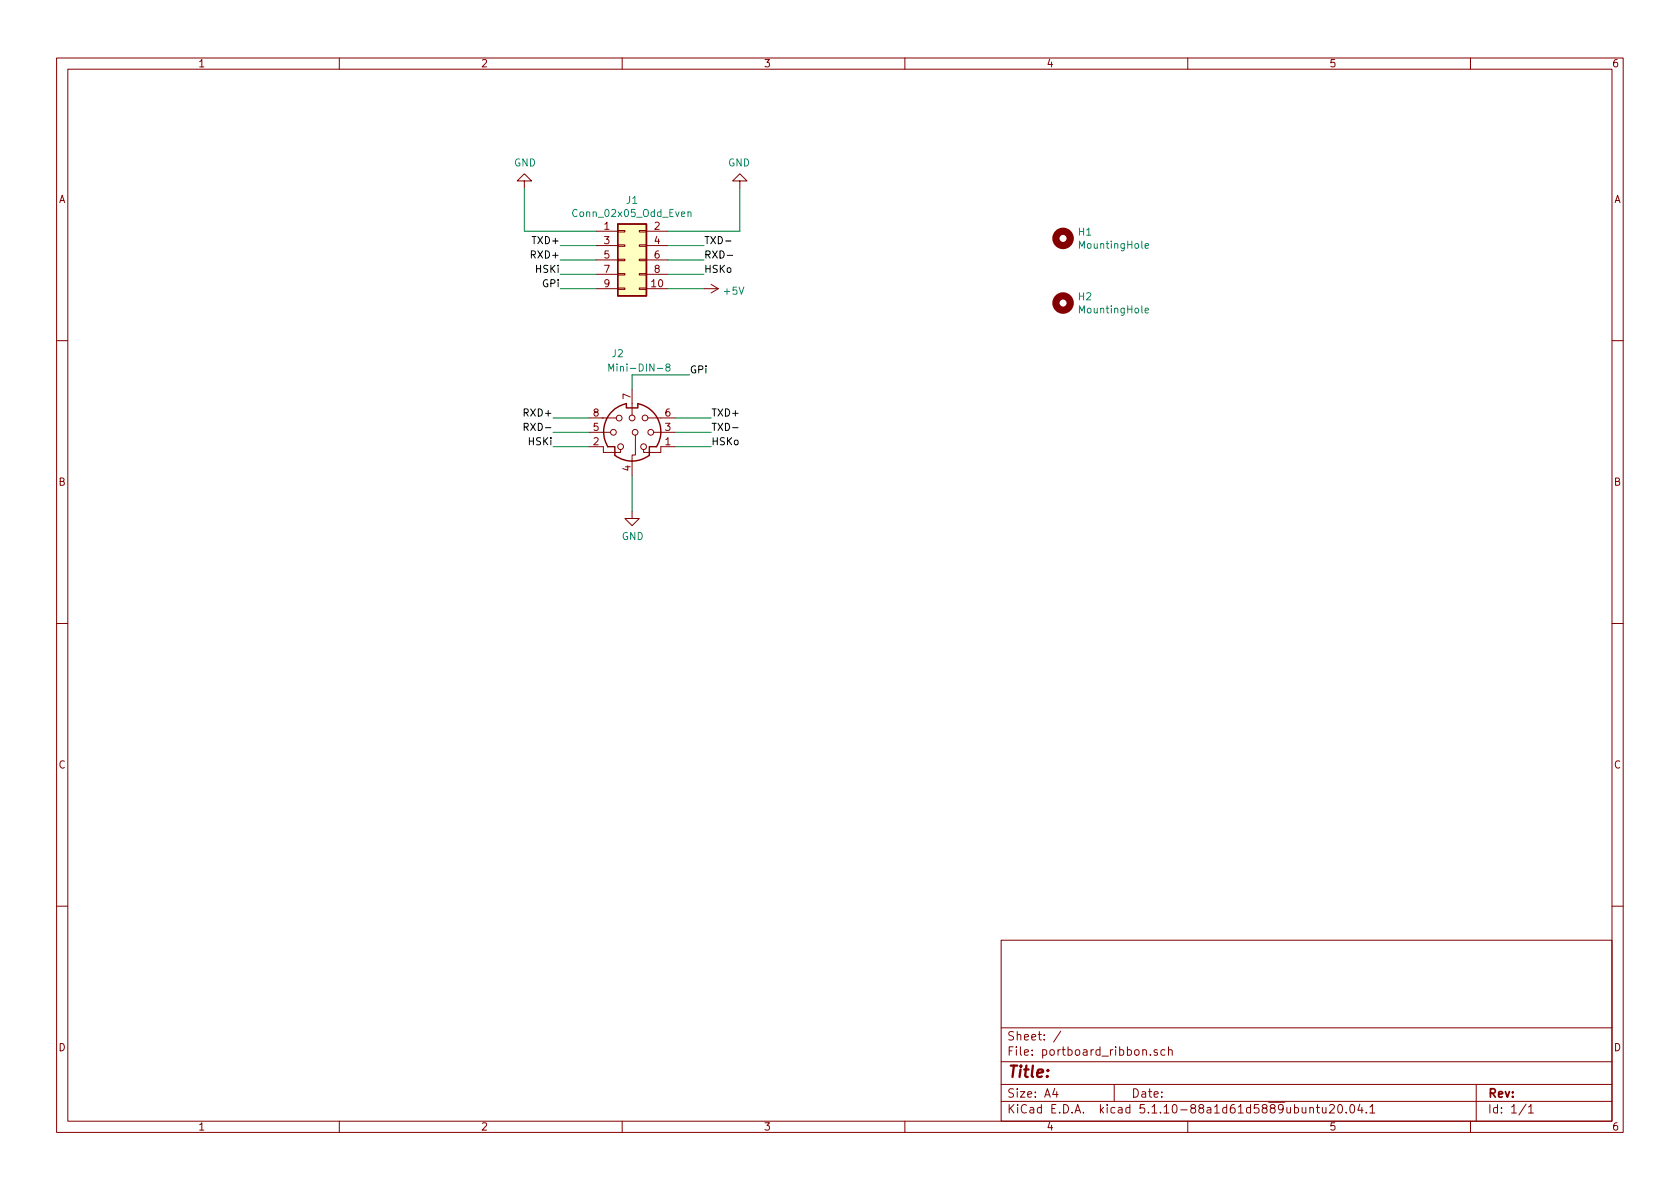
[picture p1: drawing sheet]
EESchema Schematic File Version 4
EELAYER 30 0
EELAYER END
$Descr A4 11693 8268
encoding utf-8
Sheet 1 1
Title ""
Date ""
Rev ""
Comp ""
Comment1 ""
Comment2 ""
Comment3 ""
Comment4 ""
$EndDescr
$Comp
L Connector:Mini-DIN-8 J2
U 1 1
P 4400 3000
F 0 "J2" H 4300 3550 50  0000 C CNN
F 1 "Mini-DIN-8" H 4450 3450 50  0000 C CNN
F 2 "AL_Footprints:MINI_DIN8" V 4390 2990 50  0001 C CNN
F 3 "http://service.powerdynamics.com/ec/Catalog17/Section%2011.pdf" V 4390 2990 50  0001 C CNN
	1    4400 3000
	1    0    0    -1  
$EndComp
$Comp
L power:GND #PWR0101
U 1 1
P 5150 1300
F 0 "#PWR0101" H 5150 1050 50  0001 C CNN
F 1 "GND" H 5155 1127 50  0000 C CNN
F 2 "" H 5150 1300 50  0001 C CNN
F 3 "" H 5150 1300 50  0001 C CNN
	1    5150 1300
	-1   0    0    1   
$EndComp
$Comp
L power:GND #PWR0102
U 1 1
P 4400 3550
F 0 "#PWR0102" H 4400 3300 50  0001 C CNN
F 1 "GND" H 4405 3377 50  0000 C CNN
F 2 "" H 4400 3550 50  0001 C CNN
F 3 "" H 4400 3550 50  0001 C CNN
	1    4400 3550
	1    0    0    -1  
$EndComp
$Comp
L Mechanical:MountingHole H1
U 1 1
P 7400 1650
F 0 "H1" H 7500 1696 50  0000 L CNN
F 1 "MountingHole" H 7500 1605 50  0000 L CNN
F 2 "MountingHole:MountingHole_3.2mm_M3_Pad" H 7400 1650 50  0001 C CNN
F 3 "~" H 7400 1650 50  0001 C CNN
	1    7400 1650
	1    0    0    -1  
$EndComp
$Comp
L Mechanical:MountingHole H2
U 1 1
P 7400 2100
F 0 "H2" H 7500 2146 50  0000 L CNN
F 1 "MountingHole" H 7500 2055 50  0000 L CNN
F 2 "MountingHole:MountingHole_3.2mm_M3_Pad" H 7400 2100 50  0001 C CNN
F 3 "~" H 7400 2100 50  0001 C CNN
	1    7400 2100
	1    0    0    -1  
$EndComp
$Comp
L Connector_Generic:Conn_02x05_Odd_Even J1
U 1 1
P 4350 1800
F 0 "J1" H 4400 2217 50  0000 C CNN
F 1 "Conn_02x05_Odd_Even" H 4400 2126 50  0000 C CNN
F 2 "Connector_PinHeader_2.54mm:PinHeader_2x05_P2.54mm_Vertical" H 4350 1800 50  0001 C CNN
F 3 "~" H 4350 1800 50  0001 C CNN
	1    4350 1800
	1    0    0    -1  
$EndComp
Wire Wire Line
	4400 3550 4400 3300
Wire Wire Line
	5150 1600 4650 1600
Wire Wire Line
	5150 1300 5150 1600
$Comp
L power:GND #PWR0103
U 1 1
P 3650 1300
F 0 "#PWR0103" H 3650 1050 50  0001 C CNN
F 1 "GND" H 3655 1127 50  0000 C CNN
F 2 "" H 3650 1300 50  0001 C CNN
F 3 "" H 3650 1300 50  0001 C CNN
	1    3650 1300
	1    0    0    1   
$EndComp
Wire Wire Line
	3650 1600 4150 1600
Wire Wire Line
	3650 1300 3650 1600
Wire Wire Line
	4150 1700 3900 1700
Wire Wire Line
	4150 1800 3900 1800
Wire Wire Line
	4150 1900 3900 1900
Wire Wire Line
	4150 2000 3900 2000
Wire Wire Line
	4650 1700 4900 1700
Wire Wire Line
	4650 1800 4900 1800
Wire Wire Line
	4650 1900 4900 1900
Wire Wire Line
	4650 2000 4900 2000
Wire Wire Line
	4400 2700 4400 2600
Wire Wire Line
	4400 2600 4800 2600
Wire Wire Line
	4100 2900 3850 2900
Wire Wire Line
	4100 3000 3850 3000
Wire Wire Line
	4100 3100 3850 3100
Wire Wire Line
	4700 2900 4950 2900
Wire Wire Line
	4700 3000 4950 3000
Wire Wire Line
	4700 3100 4950 3100
Text Label 4900 1700 0    50   ~ 0
TXD-
Text Label 4900 1800 0    50   ~ 0
RXD-
Text Label 3900 1700 2    50   ~ 0
TXD+
Text Label 3900 1800 2    50   ~ 0
RXD+
Text Label 3900 1900 2    50   ~ 0
HSKi
Text Label 3900 2000 2    50   ~ 0
GPi
Text Label 4900 1900 0    50   ~ 0
HSKo
$Comp
L power:+5V #PWR0104
U 1 1
P 4900 2000
F 0 "#PWR0104" H 4900 1850 50  0001 C CNN
F 1 "+5V" V 4915 2128 50  0000 L CNN
F 2 "" H 4900 2000 50  0001 C CNN
F 3 "" H 4900 2000 50  0001 C CNN
	1    4900 2000
	0    1    1    0   
$EndComp
Text Label 4950 3000 0    50   ~ 0
TXD-
Text Label 4950 2900 0    50   ~ 0
TXD+
Text Label 4950 3100 0    50   ~ 0
HSKo
Text Label 3850 2900 2    50   ~ 0
RXD+
Text Label 3850 3000 2    50   ~ 0
RXD-
Text Label 3850 3100 2    50   ~ 0
HSKi
Text Label 4800 2600 0    50   ~ 0
GPi
$EndSCHEMATC
